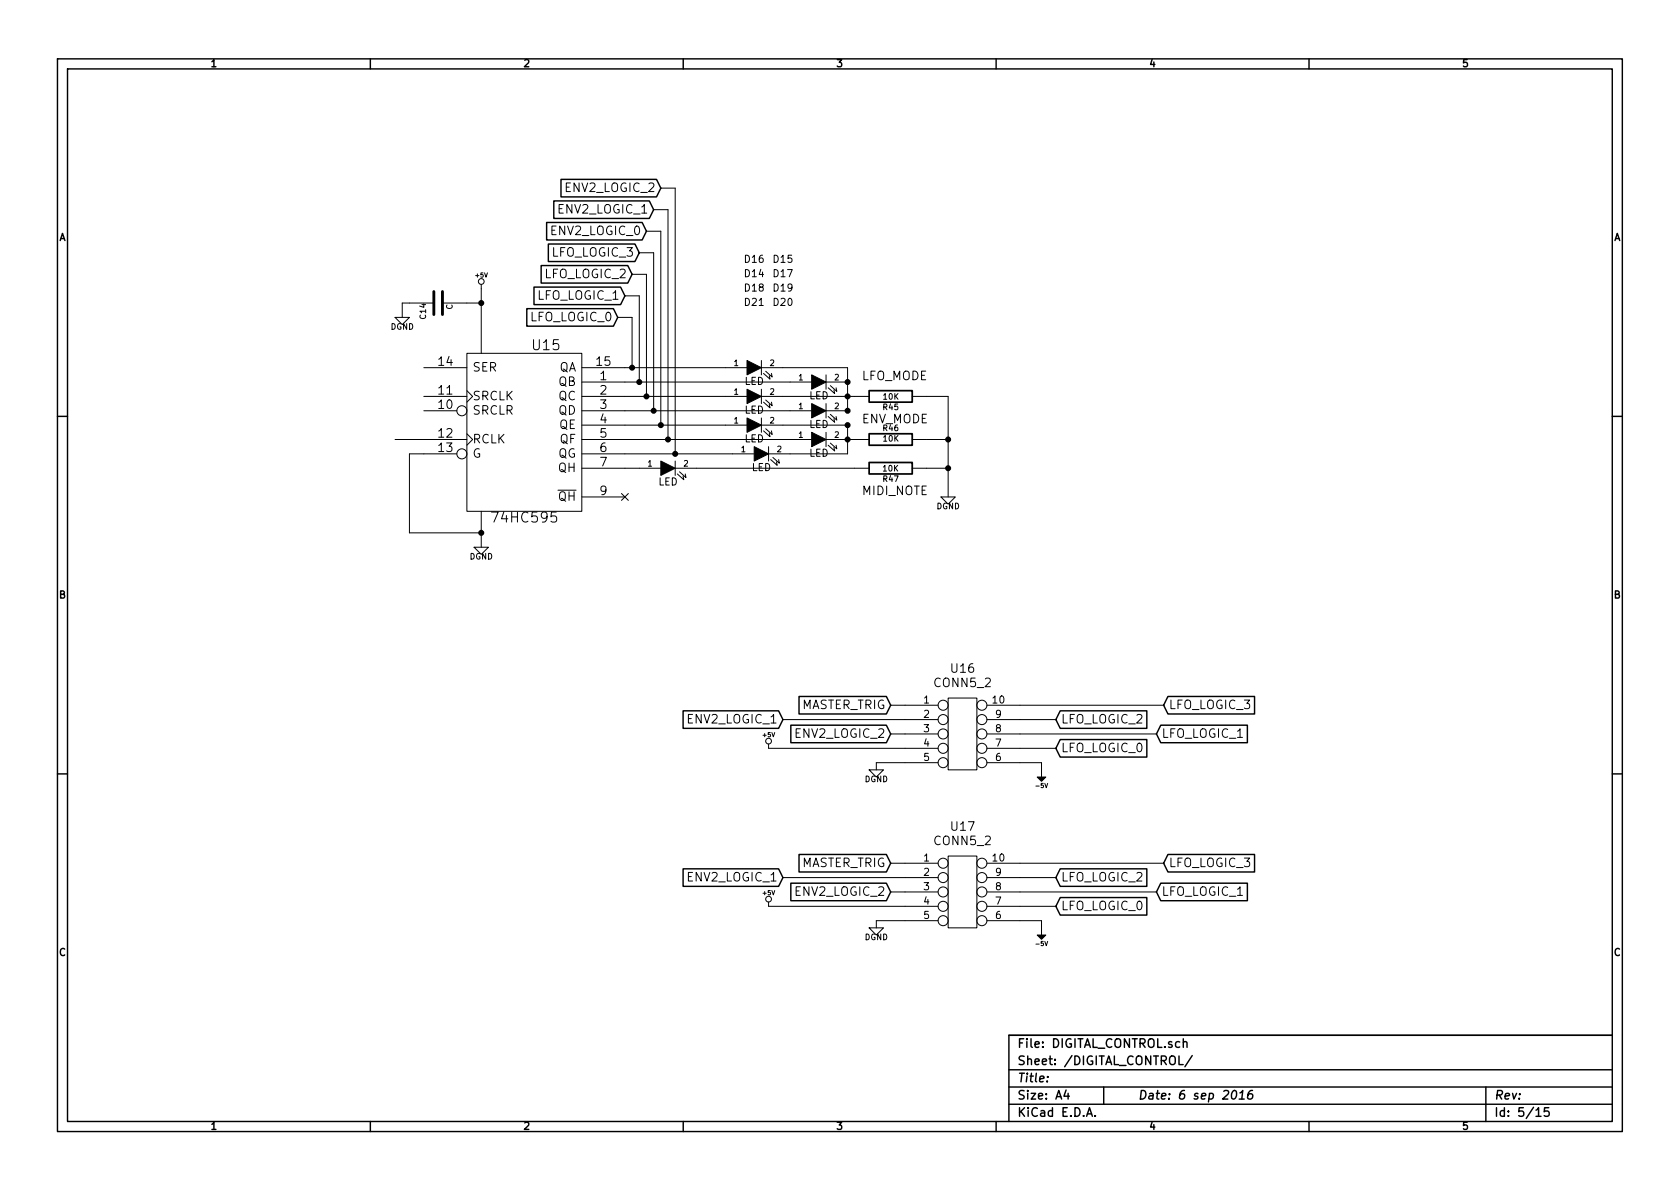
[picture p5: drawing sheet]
<svg xmlns="http://www.w3.org/2000/svg" width="297mm" height="210mm" viewBox="0 0 297 210" stroke-linecap="round" stroke-linejoin="round" font-family="sans-serif">
<g fill="none" stroke="#000" stroke-width=".25">
<path d="M10.2 10.4h276.6v189.7h-276.6zM11.9 12.2h273.2v186.1h-273.2zM65.5 10.4v1.8M120.8 10.4v1.8M176.1 10.4v1.8M231.4 10.4v1.8M96.6 39.3h16.9l.8 1.6-.8 1.5h-16.9zM97.9 35.5h16.9l.8 1.6-.8 1.5h-16.9zM99.2 31.7h16.9l.7 1.6-.7 1.5h-16.9zM93.1 54.6h15.4l.7 1.5-.7 1.6h-15.4zM94.4 50.8h15.3l.8 1.5-.8 1.6h-15.3zM95.7 47h15.3l.8 1.5-.8 1.6h-15.3z"/>
<path d="M97 43.1h15.3l.7 1.6-.7 1.5h-15.3zM10.2 73.6h1.7M285.1 73.6h1.7M10.2 136.8h1.7M120.8 125.7h16.9l.7 1.5-.7 1.6h-16.9zM139.8 128.2h16.9l.8 1.6-.8 1.5h-16.9zM141.3 123.2h15.4l.8 1.5-.8 1.6h-15.4zM187.5 130.8h15.3v3.1h-15.3l-.8-1.6zM187.5 125.7h15.3v3.1h-15.3l-.8-1.6zM205.2 128.2h15.3v3.1h-15.3l-.7-1.5zM206.5 123.2h15.3v3.1h-15.3l-.8-1.6zM285.1 136.8h1.7"/>
<path d="M120.8 153.6h16.9l.7 1.6-.7 1.5h-16.9zM139.8 156.2h16.9l.8 1.5-.8 1.6h-16.9zM141.3 151.1h15.4l.8 1.5-.8 1.6h-15.4zM187.5 158.7h15.3v3.1h-15.3l-.8-1.5zM187.5 153.6h15.3v3.1h-15.3l-.8-1.5zM205.2 156.2h15.3v3.1h-15.3l-.7-1.6zM206.5 151.1h15.3v3.1h-15.3l-.8-1.6zM65.5 198.3v1.8M120.8 198.3v1.8M176.1 198.3v1.8M178.4 189.2h106.7M178.4 195.3h106.7"/>
<path d="M178.4 192.2h106.7M185.2 190.4v.1M188.5 192.8l-.4 1h1M188.8 193.3v1.1M192.1 197.4l.5-1.5 .5 1.5M192.3 197h.7M193.6 197.3v.1M195.1 192.2v3.1M208.5 186.7v1.6h.7M209.2 184.3h.1a.36 .36 0 0 1 .6 .1v.8M209.2 183.7v1.5M210.8 186.7l-1.3 1.9"/>
<path d="M218 193l.3-.2a.88 .88 0 0 1-.3 1.6l-.2-.3a1.19 1.19 0 0 1 .2-1.1zM219.1 194.4h.9M219.2 193.3l.5-.5-.1 1.6M221.5 192.8a.72 .72 0 0 0-.9 .7v.6l.3 .3 .5-.2 .1-.6a.49 .49 0 0 0-.9 .1M231.4 198.3v1.8M262.7 192.2v6.1M271.6 196.3l.4-.4v1.5M271.6 197.4h.9M273.8 195.9h-.7l-.1 .7 .3-.1h.5l.1 .3-.1 .5-.2 .1-.6-.1M285.1 183.1h-106.7v15.2"/>
</g>
<g fill="none" stroke="#000" stroke-width=".18">
<path d="M115.6 37.1h2.5v40.6M116.8 33.3h2.6v47M69.8 56.1h2.6l-1.3 1.3zM76.7 53.6h-5.6v2.5M78.2 53.6h6.9M85.1 50.3v12.2M109.2 56.1h2.6v8.9M110.5 52.3h2.5v15.3M111.8 48.5h2.5v21.6M113 44.7h2.6v27.9M114.3 40.9h2.5v34.3M69.8 77.7h12.7"/>
<path d="M74.9 70.1h7.6M74.9 72.6h5.9M74.9 65h7.6M82.5 62.5h20.4v27.9h-20.4zM82.5 69.1l1.1 1-1.1 1M82.5 76.7l1.1 1-1.1 1M102.9 67.6h40.6M102.9 70.1h29.2M102.9 72.6h40.6M102.9 75.2h29.2M102.9 77.7h40.6M102.9 65h29.2"/>
<path d="M134.6 70.1h19.1M134.6 65h15.3v7.6h-3.9M134.6 75.2h15.3v5.1h-14M134.6 63.7v2.6M134.6 68.8v2.6M134.6 73.9v2.5M135 66l1.1 1.1-.1-.7M135 71.1l1.1 1-.1-.6M135 76.2l1.1 1-.1-.6M135.4 65.7l1.1 1-.1-.7M135.4 70.7l1.1 1-.1-.6M135.4 75.8l1.1 1-.1-.6"/>
<path d="M135.9 79v2.5M146 67.6h3.9M146 77.7h7.7M146 66.3v2.5M146 71.4v2.5M146 76.4v2.6M146.4 68.6l1.2 1-.2-.6M146.4 73.7l1.2 1-.2-.7M146.4 78.7l1.2 1.1-.2-.7M146.8 68.2l1.2 1-.2-.6M146.8 73.3l1.2 1-.2-.6M146.8 78.4l1.2 1-.2-.7"/>
<path d="M161.3 70.1h6.3v17.8M161.3 77.7h6.3M80.8 80.3h-8.4v13.9h12.7M83.8 96.8h2.6l-1.3 1.2zM85.1 90.4v6.4M102.9 80.3h30.4M102.9 82.8h13.9M102.9 87.9h7.6M109.9 87.3l1.2 1.2M111.1 87.3l-1.2 1.2M119.4 82.8h34.3M119.4 81.5v2.6"/>
<path d="M119.8 83.8l1.1 1-.1-.6M120.1 83.4l1.2 1-.1-.6M136.3 81.3l1.1 1-.1-.6M136.7 80.9l1.1 1-.1-.6M161.3 82.8h6.3M166.4 87.9h2.5l-1.3 1.2zM135.9 131.6v.7h30M138.4 127.2h27.5M153.7 136.1h2.5l-1.3 1.3zM157.5 124.7h8.4M157.5 129.8h8.4M165.9 134.9h-11v1.2"/>
<path d="M167.6 123.4h5.1v12.7h-5.1zM174.5 134.9h9.6v2.5M174.5 124.7h31.2M174.5 127.2h12.2M174.5 129.8h30M174.5 132.3h12.2M135.9 159.5v.8h30M138.4 155.2h27.5M157.5 152.6h8.4M157.5 157.7h8.4M167.6 151.4h5.1v12.7h-5.1zM174.5 152.6h31.2"/>
<path d="M174.5 155.2h12.2M174.5 157.7h30M153.7 164.1h2.5l-1.3 1.2zM165.9 162.8h-11v1.3M174.5 162.8h9.6v2.5M174.5 160.3h12.2"/>
<circle cx="85.1" cy="49.8" r=".51"/>
<circle cx="81.7" cy="72.6" r=".89"/>
<circle cx="81.7" cy="80.3" r=".89"/>
<circle cx="135.9" cy="131.1" r=".51"/>
<circle cx="166.8" cy="134.9" r=".89"/>
<circle cx="166.8" cy="129.8" r=".89"/>
<circle cx="166.8" cy="132.3" r=".89"/>
<circle cx="166.8" cy="127.2" r=".89"/>
<circle cx="166.8" cy="124.7" r=".89"/>
<circle cx="173.6" cy="132.3" r=".89"/>
<circle cx="173.6" cy="134.9" r=".89"/>
<circle cx="173.6" cy="129.8" r=".89"/>
<circle cx="173.6" cy="127.2" r=".89"/>
<circle cx="173.6" cy="124.7" r=".89"/>
<circle cx="135.9" cy="159" r=".51"/>
<circle cx="166.8" cy="155.2" r=".89"/>
<circle cx="166.8" cy="152.6" r=".89"/>
<circle cx="166.8" cy="157.7" r=".89"/>
<circle cx="173.6" cy="152.6" r=".89"/>
<circle cx="173.6" cy="155.2" r=".89"/>
<circle cx="173.6" cy="157.7" r=".89"/>
<circle cx="166.8" cy="162.8" r=".89"/>
<circle cx="166.8" cy="160.3" r=".89"/>
<circle cx="173.6" cy="160.3" r=".89"/>
<circle cx="173.6" cy="162.8" r=".89"/>
</g>
<path d="M132.1 63.7l2.5 1.3-2.5 1.3zM132.1 68.8l2.5 1.3-2.5 1.3zM132.1 73.9l2.5 1.3-2.5 1.2zM133.3 79l2.6 1.3-2.6 1.2zM143.5 66.3l2.5 1.3-2.5 1.2zM143.5 71.4l2.5 1.2-2.5 1.3zM143.5 76.4l2.5 1.3-2.5 1.3zM116.8 81.5l2.6 1.3-2.6 1.3zM183.4 137.4h1.5l-.8 .8zM183.4 165.3h1.5l-.8 .8z" fill="#000" stroke="#000" stroke-width=".18"/>
<g fill="#000" stroke="#000" stroke-width=".25">
<circle cx="85.1" cy="53.6" r=".41"/>
<circle cx="111.8" cy="65" r=".41"/>
<circle cx="113" cy="67.6" r=".41"/>
<circle cx="114.3" cy="70.1" r=".41"/>
<circle cx="115.6" cy="72.6" r=".41"/>
<circle cx="116.8" cy="75.2" r=".41"/>
<circle cx="118.1" cy="77.7" r=".41"/>
<circle cx="149.9" cy="70.1" r=".41"/>
<circle cx="149.9" cy="67.6" r=".41"/>
<circle cx="149.9" cy="77.7" r=".41"/>
<circle cx="149.9" cy="75.2" r=".41"/>
<circle cx="149.9" cy="72.6" r=".41"/>
<circle cx="167.6" cy="77.7" r=".41"/>
<circle cx="85.1" cy="94.2" r=".41"/>
<circle cx="119.4" cy="80.3" r=".41"/>
<circle cx="167.6" cy="82.8" r=".41"/>
</g>
<path d="M153.7 69.1h7.6v2h-7.6zM153.7 76.7h7.6v2h-7.6zM153.7 81.8h7.6v2h-7.6z" fill="none" stroke="#000" stroke-width=".3"/>
<path d="M76.7 51.6v4M78.2 51.6v4" fill="none" stroke="#000" stroke-width=".51"/>
<g font-size="2.5">
<text x="94.3" y="62">U15</text>
<text x="87.5" y="92.5">74HC595</text>
</g>
<g font-size="2.1">
<text x="100.1" y="34">ENV2_LOGIC_2</text>
<text x="97.6" y="41.7">ENV2_LOGIC_0</text>
<text x="98.8" y="37.8">ENV2_LOGIC_1</text>
<text x="97.6" y="45.5">LFO_LOGIC_3</text>
<text x="95" y="53.1">LFO_LOGIC_1</text>
<text x="96.3" y="49.3">LFO_LOGIC_2</text>
<text x="93.8" y="56.9">LFO_LOGIC_0</text>
<text x="77.6" y="64.8">14</text>
<text x="83.6" y="65.8">SER</text>
<text x="98.7" y="65.8">QA</text>
<text x="105.5" y="64.8">15</text>
<text x="77.6" y="69.8">11</text>
<text x="83.6" y="70.9">SRCLK</text>
<text x="98.7" y="68.3">QB</text>
<text x="98.7" y="70.9">QC</text>
<text x="106.1" y="67.3">1</text>
<text x="106.1" y="69.8">2</text>
<text x="152.4" y="67.3">LFO_MODE</text>
<text x="77.6" y="72.4">10</text>
<text x="77.6" y="77.5">12</text>
<text x="83.6" y="73.4">SRCLR</text>
<text x="98.7" y="73.4">QD</text>
<text x="98.8" y="75.9">QE</text>
<text x="106.1" y="72.4">3</text>
<text x="106.1" y="74.9">4</text>
<text x="106.1" y="77.5">5</text>
<text x="152.4" y="74.9">ENV_MODE</text>
<text x="77.6" y="80">13</text>
<text x="83.6" y="78.5">RCLK</text>
<text x="83.6" y="81">G</text>
<text x="98.6" y="81">QG</text>
<text x="98.7" y="83.6">QH</text>
<text x="98.9" y="78.5">QF</text>
<text x="106.1" y="80">6</text>
<text x="106.1" y="82.5">7</text>
<text x="98.7" y="88.6">QH</text>
<text x="106.1" y="87.6">9</text>
<text x="152.4" y="87.6">MIDI_NOTE</text>
<text x="168.2" y="119">U16</text>
<text x="141.3" y="125.5">MASTER_TRIG</text>
<text x="165.3" y="121.6">CONN5_2</text>
<text x="206.7" y="125.5">LFO_LOGIC_3</text>
<text x="121.7" y="128">ENV2_LOGIC_1</text>
<text x="140.7" y="130.6">ENV2_LOGIC_2</text>
<text x="187.6" y="128">LFO_LOGIC_2</text>
<text x="205.4" y="130.6">LFO_LOGIC_1</text>
<text x="187.6" y="133.1">LFO_LOGIC_0</text>
<text x="165.3" y="149.5">CONN5_2</text>
<text x="168.2" y="147">U17</text>
<text x="121.7" y="156">ENV2_LOGIC_1</text>
<text x="141.3" y="153.4">MASTER_TRIG</text>
<text x="187.6" y="156">LFO_LOGIC_2</text>
<text x="206.7" y="153.4">LFO_LOGIC_3</text>
<text x="140.7" y="158.5">ENV2_LOGIC_2</text>
<text x="187.6" y="161">LFO_LOGIC_0</text>
<text x="205.4" y="158.5">LFO_LOGIC_1</text>
<text x="179.9" y="185.4">File: DIGITAL_CONTROL.sch</text>
<text x="179.9" y="191.5">Title:</text>
<text x="179.9" y="188.4">Sheet: /DIGITAL_CONTROL/</text>
<text x="179.9" y="197.6">KiCad E.D.A.</text>
<text x="179.9" y="194.5">Size: A4</text>
<text x="201.2" y="194.5">Date: 6 sep 2016</text>
<text x="264.2" y="194.5">Rev:</text>
<text x="264.2" y="197.6">Id: 5/15</text>
</g>
<g font-size="1.8">
<text x="37.3" y="11.9">1</text>
<text x="92.7" y="11.9">2</text>
<text x="148" y="11.9">3</text>
<text x="203.3" y="11.9">4</text>
<text x="258.6" y="11.9">5</text>
<text x="10.4" y="42.7">A</text>
<text x="131.7" y="46.5">D16</text>
<text x="136.8" y="46.5">D15</text>
<text x="285.3" y="42.7">A</text>
<text x="131.7" y="49.1">D14</text>
<text x="131.7" y="51.6">D18</text>
<text x="136.8" y="49.1">D17</text>
<text x="136.8" y="51.6">D19</text>
<text x="131.7" y="54.1">D21</text>
<text x="136.8" y="54.1">D20</text>
<text x="131.6" y="68.1">LED</text>
<text x="143" y="70.7">LED</text>
<text x="131.6" y="73.2">LED</text>
<text x="143" y="75.7">LED</text>
<text x="131.6" y="78.3">LED</text>
<text x="132.9" y="83.4">LED</text>
<text x="143" y="80.8">LED</text>
<text x="116.4" y="85.9">LED</text>
<text x="10.4" y="105.9">B</text>
<text x="285.3" y="105.9">B</text>
<text x="163.3" y="124.5">1</text>
<text x="175.6" y="124.5">10</text>
<text x="163.3" y="127">2</text>
<text x="163.3" y="129.5">3</text>
<text x="176" y="129.5">8</text>
<text x="176" y="127">9</text>
<text x="163.3" y="132.1">4</text>
<text x="163.3" y="134.6">5</text>
<text x="176" y="134.6">6</text>
<text x="176" y="132.1">7</text>
<text x="163.3" y="152.4">1</text>
<text x="163.3" y="154.9">2</text>
<text x="175.6" y="152.4">10</text>
<text x="176" y="154.9">9</text>
<text x="163.3" y="157.5">3</text>
<text x="163.3" y="160">4</text>
<text x="176" y="160">7</text>
<text x="176" y="157.5">8</text>
<text x="163.3" y="162.6">5</text>
<text x="176" y="162.6">6</text>
<text x="10.4" y="169.1">C</text>
<text x="285.3" y="169.1">C</text>
<text x="37.3" y="199.8">1</text>
<text x="92.7" y="199.8">2</text>
<text x="148" y="199.8">3</text>
<text x="203.3" y="199.8">4</text>
<text x="258.6" y="199.8">5</text>
</g>
<g font-size="1.4">
<text x="69" y="58.3">DGND</text>
<text x="75.4" y="56.4" transform="rotate(-90 75.4 56.4)">C14</text>
<text x="80.1" y="54.8" transform="rotate(-90 80.1 54.8)">C</text>
<text x="129.8" y="64.8">1</text>
<text x="136.1" y="64.8">2</text>
<text x="129.8" y="69.8">1</text>
<text x="136.1" y="69.8">2</text>
<text x="141.2" y="67.3">1</text>
<text x="147.6" y="67.3">2</text>
<text x="156.2" y="70.7">10K</text>
<text x="129.8" y="74.9">1</text>
<text x="136.1" y="74.9">2</text>
<text x="141.2" y="72.4">1</text>
<text x="141.2" y="77.5">1</text>
<text x="147.6" y="72.4">2</text>
<text x="147.6" y="77.5">2</text>
<text x="156.2" y="72.6">R45</text>
<text x="156.2" y="76.3">R46</text>
<text x="114.6" y="82.5">1</text>
<text x="120.9" y="82.5">2</text>
<text x="131.1" y="80">1</text>
<text x="137.4" y="80">2</text>
<text x="156.2" y="83.4">10K</text>
<text x="156.2" y="78.1">10K</text>
<text x="156.2" y="85.3">R47</text>
<text x="165.6" y="90.1">DGND</text>
<text x="83" y="99">DGND</text>
<text x="152.9" y="138.3">DGND</text>
<text x="152.9" y="166.3">DGND</text>
</g>
<g font-size="1.1">
<text x="84.1" y="49.1">+5V</text>
<text x="134.9" y="130.4">+5V</text>
<text x="183.3" y="139.4">-5V</text>
<text x="134.9" y="158.3">+5V</text>
<text x="183.3" y="167.3">-5V</text>
</g>
</svg>
